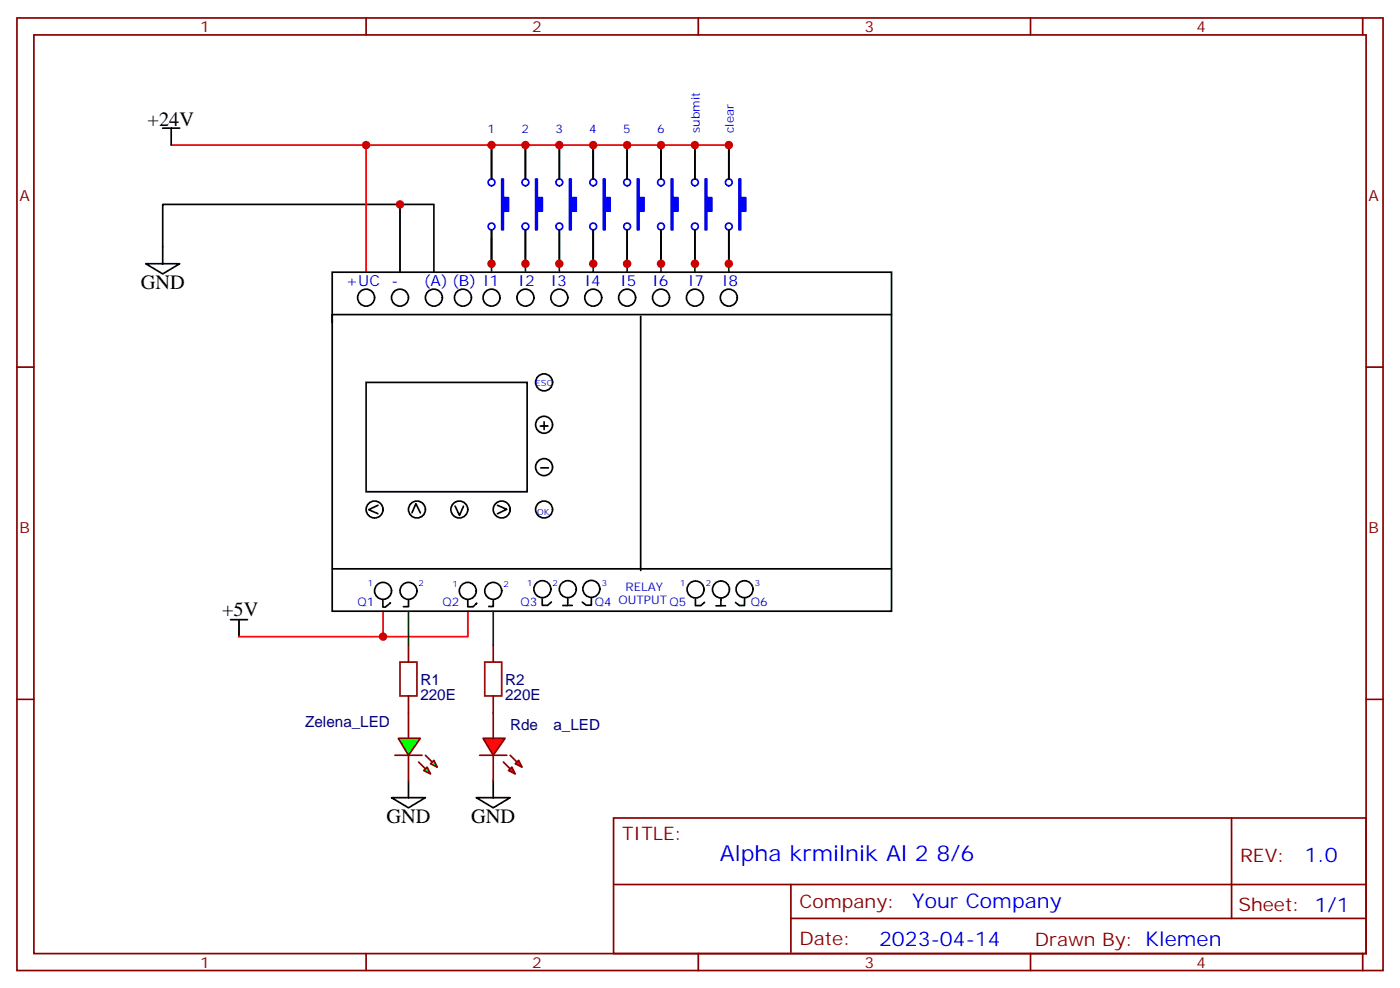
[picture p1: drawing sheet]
<svg xmlns="http://www.w3.org/2000/svg" width="291mm" height="206mm" viewBox="0 0 291 206" stroke-linecap="round" stroke-linejoin="round" font-family="sans-serif">
<g fill="none" stroke="#870000" stroke-width=".35">
<path d="M3.5 3.7h284.4v198.3h-284.4zM7.1 7.3h277.2v191.2h-277.2zM76.2 3.7v3.6M145.3 3.7v3.6M214.5 3.7v3.6M283.6 3.7v3.6M3.5 76.4h3.6M284.3 76.4h3.6M3.5 145.6h3.6M85 148.4v5.3M85 157.2v5.3M284.3 145.6h3.6"/>
<path d="M127.7 170.3h156.6v28.2h-156.6zM256.3 170.3v20.9M76.2 198.5v3.5M127.7 184.1h156.5M145.3 198.5v3.5M164.6 191.2h119.6M164.6 184.1v14.1M214.5 198.5v3.5M283.6 198.5v3.5"/>
</g>
<g fill="none" stroke="#000" stroke-width=".35">
<path d="M112.5 88.7h1.5M112.6 97.4h1.5M113.2 87.8v1.6M78.7 105.2l-2 .9 2 .8M85.7 106.7l.9-1.9 .9 2M94.7 105.3l.9 2 .9-1.9M103.6 105.2l1.9 .8-2 .9M48 129h3.5M49.7 129v3.5M118.2 126h.9M121.2 125.3l.8 .6M123.1 124.5v1.5h-1"/>
<path d="M144.7 124.7v1.4h1.2l.7-.7M150 126.1h1M150.1 124.6v1.5h-1.1M153.1 125.4l.8 .6M155 124.6v1.4h-1.1M81.5 166h7l-3.5 2.1zM85 162.5v3.5M99.1 166h7.1l-3.5 2.1zM102.7 162.5v3.5"/>
<circle cx="96.4" cy="61.9" r="1.76"/>
<circle cx="113.2" cy="79.6" r="1.76"/>
<circle cx="113.2" cy="88.4" r="1.76"/>
<circle cx="113.2" cy="97.2" r="1.76"/>
<circle cx="78" cy="106" r="1.76"/>
<circle cx="86.8" cy="106" r="1.76"/>
<circle cx="95.6" cy="106" r="1.76"/>
<circle cx="104.4" cy="106" r="1.76"/>
<circle cx="113.2" cy="106" r="1.76"/>
<circle cx="123.1" cy="122.6" r="1.76"/>
<circle cx="144.8" cy="122.7" r="1.76"/>
<circle cx="150.1" cy="122.7" r="1.76"/>
<circle cx="155" cy="122.6" r="1.76"/>
</g>
<g fill="#0f0" stroke="#870000" stroke-width=".35">
<path d="M88.2 160.4l.7-.7 .7 1.4z"/>
<path d="M89.6 159l.7-.7 .7 1.4z"/>
</g>
<g fill="#870000" stroke="#870000" stroke-width=".35">
<path d="M87.1 158.6l1.4 1.4z"/>
<path d="M88.5 157.2l1.5 1.4z"/>
</g>
<path d="M82.2 157.2h5.6z" fill="#f00" stroke="#870000" stroke-width=".35"/>
<path d="M82.9 153.7h4.6l-2.5 3.5z" fill="#0f0" stroke="#870000" stroke-width=".35"/>
<g fill="#f00" stroke="#870000" stroke-width=".35">
<path d="M100.5 153.7h4.6l-2.4 3.5z"/>
<path d="M99.8 157.2h5.7z"/>
</g>
<g fill="#870000" stroke="#870000" stroke-width=".35">
<path d="M106.2 157.2l1.4 1.4z"/>
<path d="M104.8 158.6l1.4 1.4z"/>
</g>
<g fill="#f00" stroke="#870000" stroke-width=".35">
<path d="M107.2 159l.7-.7 .8 1.4z"/>
<path d="M105.8 160.4l.7-.7 .7 1.4z"/>
</g>
<path d="M85 134.3v3.5M102.7 134.3v3.5M85 144.9v3.5M102.7 144.9v8.8M102.7 157.2v5.3" fill="none" stroke="#870000" stroke-width=".35"/>
<path d="M102.3 49.6v7.1M109.4 54.9v1.8M116.4 54.9v1.8M123.5 54.9v1.8M130.5 54.9v1.8M137.6 54.9v1.8M144.6 54.9v1.8M151.7 54.9v1.8M85 127.2v7.1M102.7 127.2v7.1" fill="none" stroke="#008700" stroke-width=".35"/>
<path d="M35.6 30.2h116.1M76.2 30.2v26.5M79.7 127.2v5.3M97.4 127.2v5.3h-47.7" fill="none" stroke="#f00" stroke-width=".35"/>
<g fill="none" stroke="#000" stroke-width=".35">
<path d="M33.9 26.7h3.5M35.6 26.7v3.5M102.3 30.2v7.1M109.4 30.2v7.1M116.4 30.2v7.1M123.5 30.2v7.1M130.5 30.2v7.1M137.6 30.2v7.1M144.6 30.2v7.1M151.7 30.2v7.1M30.3 54.9h7.1l-3.5 2.1zM33.9 54.9v-12.4h56.4v14.2"/>
<path d="M69.1 56.7h116.5v70.5h-116.5zM83.3 42.5v14.2M102.3 47.8v7.1M109.4 47.8v7.1M116.4 47.8v7.1M123.5 47.8v7.1M130.5 47.8v7.1M137.6 47.8v7.1M144.6 47.8v7.1M151.7 47.8v7.1M76.2 79.6h33.5v22.7h-33.5zM133.3 65.8v52.9"/>
<path d="M185.6 65.5h-116.5v1.7M69.1 118.4h116.5M79.7 124.9v1.5h.5l1-.9M85 124.9v1.4h-1M97.4 124.9v1.4h1.1l.7-.8v.1M102.7 125v1.2h-1M112.9 124.6v1.4h1.1l.8-.7M118.2 124.6v1.4h-1.1"/>
<circle cx="76.2" cy="61.9" r="1.76"/>
<circle cx="83.3" cy="61.9" r="1.76"/>
<circle cx="90.3" cy="61.9" r="1.76"/>
<circle cx="102.3" cy="61.9" r="1.76"/>
<circle cx="109.4" cy="61.9" r="1.76"/>
<circle cx="116.4" cy="61.9" r="1.76"/>
<circle cx="123.5" cy="61.9" r="1.76"/>
<circle cx="130.5" cy="61.9" r="1.76"/>
<circle cx="137.6" cy="61.9" r="1.76"/>
<circle cx="144.6" cy="61.9" r="1.76"/>
<circle cx="151.7" cy="61.9" r="1.76"/>
<circle cx="79.7" cy="123" r="1.76"/>
<circle cx="85" cy="123" r="1.76"/>
<circle cx="97.4" cy="123" r="1.76"/>
<circle cx="102.7" cy="123" r="1.76"/>
<circle cx="112.9" cy="122.6" r="1.76"/>
<circle cx="118.2" cy="122.6" r="1.76"/>
</g>
<g fill="#00f" stroke="#00f" stroke-width=".35">
<path d="M153.8 37.3h.4v3.8h1v2.9h-1v3.8h-.4z"/>
<path d="M146.8 37.3h.3v3.8h1.1v2.9h-1.1v3.8h-.3z"/>
<path d="M139.7 37.3h.4v3.8h1v2.9h-1v3.8h-.4z"/>
<path d="M132.6 37.3h.4v3.8h1.1v2.9h-1.1v3.8h-.4z"/>
<path d="M125.6 37.3h.3v3.8h1.1v2.9h-1.1v3.8h-.3z"/>
<path d="M118.5 37.3h.4v3.8h1v2.9h-1v3.8h-.4z"/>
<path d="M104.4 37.3h.4v3.8h1v2.9h-1v3.8h-.4z"/>
<path d="M111.5 37.3h.3v3.8h1.1v2.9h-1.1v3.8h-.3z"/>
</g>
<g fill="none" stroke="#00f" stroke-width=".35">
<circle cx="102.3" cy="38" r=".71"/>
<circle cx="109.4" cy="38" r=".71"/>
<circle cx="116.4" cy="38" r=".71"/>
<circle cx="123.5" cy="38" r=".71"/>
<circle cx="130.5" cy="38" r=".71"/>
<circle cx="137.6" cy="38" r=".71"/>
<circle cx="144.6" cy="38" r=".71"/>
<circle cx="151.7" cy="38" r=".71"/>
<circle cx="102.3" cy="47.1" r=".71"/>
<circle cx="109.4" cy="47.1" r=".71"/>
<circle cx="116.4" cy="47.1" r=".71"/>
<circle cx="123.5" cy="47.1" r=".71"/>
<circle cx="130.5" cy="47.1" r=".71"/>
<circle cx="137.6" cy="47.1" r=".71"/>
<circle cx="144.6" cy="47.1" r=".71"/>
<circle cx="151.7" cy="47.1" r=".71"/>
</g>
<path d="M83.3 137.8h3.5v7.1h-3.5zM100.9 137.8h3.5v7.1h-3.5z" fill="none" stroke="#a10000" stroke-width=".35"/>
<g fill="#c00">
<circle cx="76.2" cy="30.2" r=".88"/>
<circle cx="79.7" cy="132.5" r=".88"/>
<circle cx="151.7" cy="54.9" r=".88"/>
<circle cx="144.6" cy="54.9" r=".88"/>
<circle cx="137.6" cy="54.9" r=".88"/>
<circle cx="130.5" cy="54.9" r=".88"/>
<circle cx="123.5" cy="54.9" r=".88"/>
<circle cx="116.4" cy="54.9" r=".88"/>
<circle cx="144.6" cy="30.2" r=".88"/>
<circle cx="137.6" cy="30.2" r=".88"/>
<circle cx="130.5" cy="30.2" r=".88"/>
<circle cx="123.5" cy="30.2" r=".88"/>
<circle cx="116.4" cy="30.2" r=".88"/>
<circle cx="151.7" cy="30.2" r=".88"/>
<circle cx="83.3" cy="42.5" r=".88"/>
<circle cx="109.4" cy="54.9" r=".88"/>
<circle cx="109.4" cy="30.2" r=".88"/>
<circle cx="102.3" cy="30.2" r=".88"/>
<circle cx="102.3" cy="54.9" r=".88"/>
</g>
<text font-size="4.6" fill="#00f" x="149.8" y="179.3">Alpha krmilnik Al 2 8/6</text>
<g font-size="4.2">
<text x="30.7" y="26.3">+24V</text>
<text x="29.3" y="60.2">GND</text>
<text x="46.2" y="128.3">+5V</text>
<text x="80.4" y="171.3">GND</text>
<text x="98.1" y="171.3">GND</text>
</g>
<g font-size="4.2" fill="#00f">
<text x="271.5" y="179.5">1.0</text>
<text x="189.9" y="189.1">Your Company</text>
<text x="183" y="196.9">2023-04-14</text>
</g>
<g font-size="3.9" fill="#800">
<text x="129.5" y="174.8">TITLE:</text>
<text x="258.1" y="179.5">REV:</text>
<text x="166.4" y="189">Company:</text>
<text x="257.7" y="189.7">Sheet: 1/1</text>
<text x="166.4" y="196.7">Date:</text>
<text x="215.4" y="196.8">Drawn By: Klemen</text>
</g>
<g font-size="3.2" fill="#800">
<text x="41.6" y="6.7">1</text>
<text x="110.8" y="6.7">2</text>
<text x="179.9" y="6.7">3</text>
<text x="249.1" y="6.7">4</text>
<text x="4.1" y="41.8">A</text>
<text x="284.9" y="41.8">A</text>
<text x="4.1" y="111">B</text>
<text x="284.9" y="111">B</text>
<text x="41.6" y="201.5">1</text>
<text x="110.8" y="201.5">2</text>
<text x="179.9" y="201.5">3</text>
<text x="249.1" y="201.5">4</text>
</g>
<g font-size="3.2" fill="#00f">
<text x="72" y="59.5">+UC</text>
<text x="81.5" y="59.5">-</text>
<text x="88.2" y="59.5">(A) (B) I1</text>
<text x="107.9" y="59.5">I2</text>
<text x="114.7" y="59.5">I3</text>
<text x="121.7" y="59.5">I4</text>
<text x="129.1" y="59.5">I5</text>
<text x="135.8" y="59.5">I6</text>
<text x="143.2" y="59.5">I7</text>
<text x="150.3" y="59.5">I8</text>
</g>
<g font-size="3.2" fill="#000080">
<text x="87.5" y="142.5">R1</text>
<text x="105.1" y="142.5">R2</text>
<text x="87.5" y="145.6">220E</text>
<text x="105.1" y="145.6">220E</text>
<text x="63.5" y="151.3">Zelena_LED</text>
<text x="106.2" y="151.9">Rde</text>
<text x="115.2" y="151.9">a_LED</text>
</g>
<g font-size="2.5" fill="#00f">
<text x="101.5" y="27.7">1</text>
<text x="108.5" y="27.7">2</text>
<text x="115.6" y="27.7">3</text>
<text x="122.7" y="27.7">4</text>
<text x="129.7" y="27.7">5</text>
<text x="136.8" y="27.7">6</text>
<text x="145.7" y="27.6" transform="rotate(-90 145.7 27.6)">submit</text>
<text x="152.7" y="27.6" transform="rotate(-90 152.7 27.6)">clear</text>
<text x="130.2" y="123">RELAY</text>
<text x="74.4" y="126.2">Q1</text>
<text x="92.1" y="126.2">Q2</text>
<text x="108.3" y="126.2">Q3</text>
<text x="123.8" y="126.2">Q4 OUTPUT Q5</text>
<text x="156.3" y="126.2">Q6</text>
</g>
<g font-size="1.8" fill="#00f">
<text x="111.5" y="80.3">ESC</text>
<text x="111.8" y="107.1">OK</text>
<text x="76.6" y="121.9">1</text>
<text x="87.1" y="121.9">2</text>
<text x="94.2" y="122.3">1</text>
<text x="104.8" y="122.3">2</text>
<text x="109.7" y="121.9">1</text>
<text x="115" y="121.9">2</text>
<text x="125.2" y="121.9">3</text>
<text x="141.6" y="122">1</text>
<text x="146.9" y="122">2</text>
<text x="157.1" y="122">3</text>
</g>
</svg>
